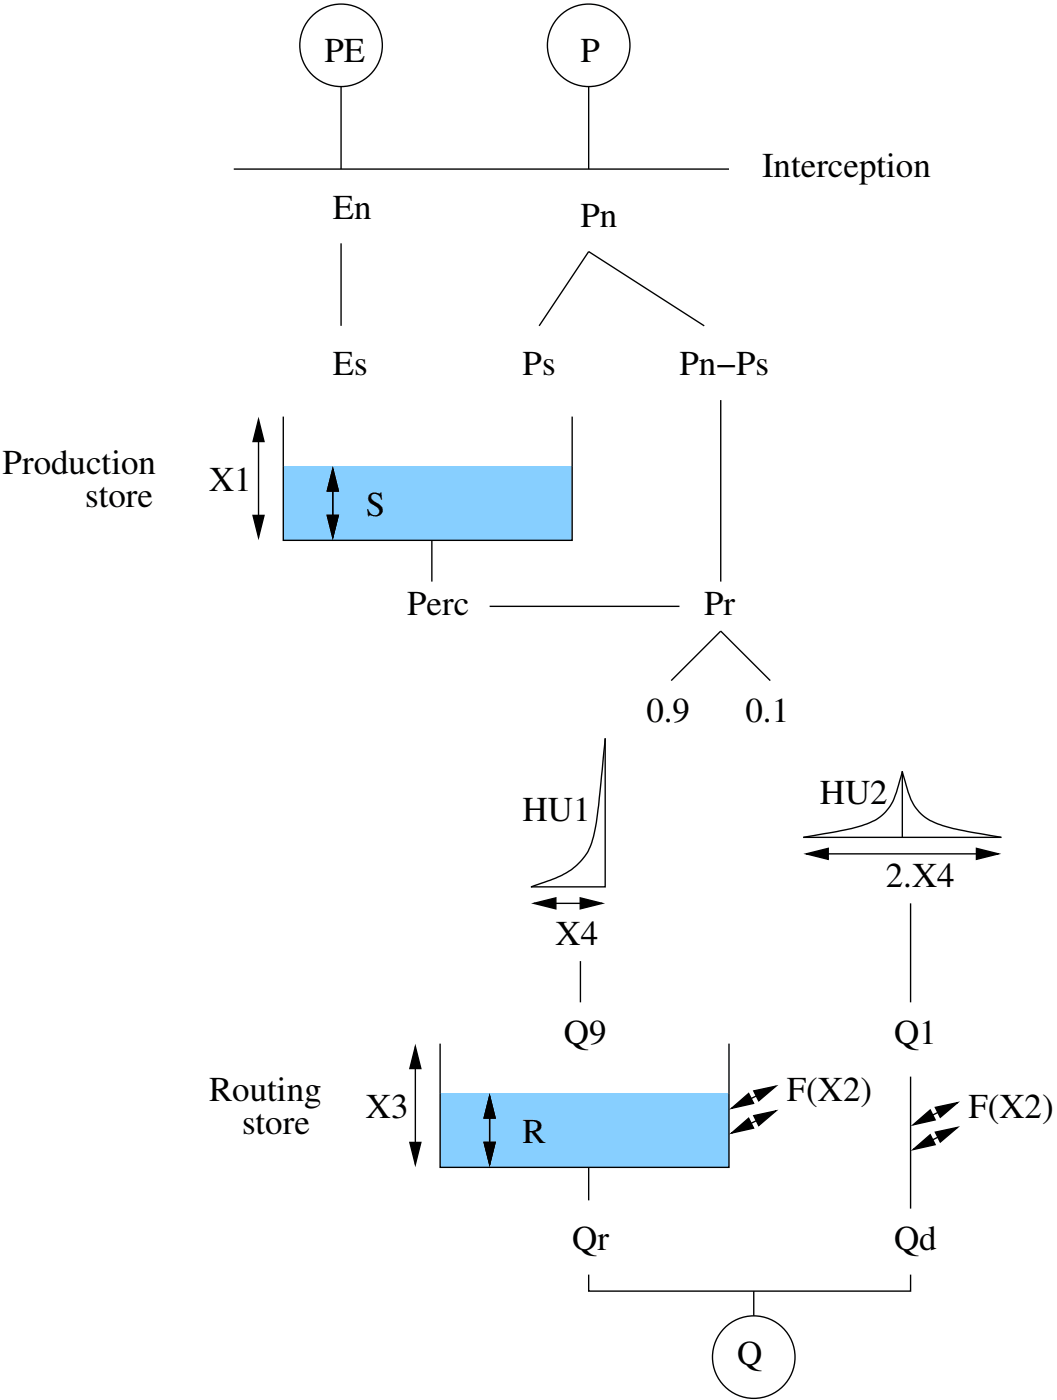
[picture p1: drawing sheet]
<svg xmlns="http://www.w3.org/2000/svg" width="128mm" height="170mm" viewBox="0 0 128 170" stroke-linecap="round" stroke-linejoin="round" font-family="sans-serif">
<g fill="none" stroke="#000" stroke-width=".17">
<path d="M41.3 10.5v10M71.3 10.5v10M28.3 20.5h60M41.3 29.5v10M65.3 39.5l6-9 14 9M87.3 48.5v22M52.3 65.5v5M59.3 73.5h23M81.3 82.5l6-6 6 6M70.3 116.5v5M88.3 126.5v6"/>
<circle cx="41.3" cy="5.5" r="5"/>
<circle cx="71.3" cy="5.5" r="5"/>
<circle cx="91.3" cy="164.5" r="5"/>
</g>
<path d="M53.3 132.5h35v9h-35z" fill-rule="evenodd" fill="#87cfff"/>
<g fill="none" stroke="#000" stroke-width=".17">
<path d="M69.3 50.5v6M49.7 138.5h1.3l-.7 2.6zM50.3 126.8l.7 2.7h-1.3zM50.3 126.5v15M53.3 126.5v15h35v-9M58.7 138.5h1.3l-.7 2.6zM59.3 132.8l.7 2.7h-1.3zM59.3 132.5v9M88.6 137.3l2.1-1.8 .6 1.2zM88.6 134.3l2.1-1.8 .6 1.2zM91.3 135.2l2.7-.6-2.1 1.8zM91.3 132.2l2.7-.6-2.1 1.8z"/>
<path d="M94.3 134.5l-6 3M94.3 131.5l-6 3M110.3 130.5v16M110.6 136.3l2.1-1.8 .6 1.2zM110.6 139.3l2.1-1.8 .6 1.2zM113.3 134.2l2.7-.6-2.1 1.8zM113.3 137.2l2.7-.6-2.1 1.8zM116.3 133.5l-6 3M116.3 136.5l-6 3M71.3 154.5v2h39v-2M71.3 141.5v4M91.3 156.5v3"/>
</g>
<path d="M49.7 138.5h1.3l-.7 2.6zM50.3 126.8l.7 2.7h-1.3zM58.7 138.5h1.3l-.7 2.6zM59.3 132.8l.7 2.7h-1.3zM88.6 137.3l2.1-1.8 .6 1.2zM88.6 134.3l2.1-1.8 .6 1.2zM91.3 135.2l2.7-.6-2.1 1.8zM91.3 132.2l2.7-.6-2.1 1.8zM110.6 136.3l2.1-1.8 .6 1.2zM110.6 139.3l2.1-1.8 .6 1.2zM113.3 134.2l2.7-.6-2.1 1.8zM113.3 137.2l2.7-.6-2.1 1.8z" fill="#000"/>
<path d="M34.3 56.5h35v9h-35z" fill-rule="evenodd" fill="#87cfff"/>
<g fill="none" stroke="#000" stroke-width=".17">
<path d="M31.3 50.8l.7 2.7h-1.3zM31.3 50.5v15M34.3 50.5v15h35v-9M40.3 56.8l.7 2.7h-1.3zM40.3 56.5v9M30.7 62.5h1.3l-.7 2.6zM39.7 62.5h1.3l-.7 2.6zM73.3 89.5v18h-9a17.7 17.7 0 0 0 5-2.2 6.8 6.8 0 0 0 2.8-4.7 170.5 170.5 0 0 0 1.2-11.1zM109.3 93.5v8M64.3 109.5h9M64.7 109.5l2.6-.7v1.4zM70.3 108.8l2.7 .7-2.7 .7z"/>
<path d="M97.3 101.5h.2a50 50 0 0 0 7.5-1.6 5.6 5.6 0 0 0 3.7-4.3l.6-2.1 .5 1.7a6.2 6.2 0 0 0 2.5 4 15.4 15.4 0 0 0 5.4 1.7l3.6 .6zM97.3 103.5h24M97.7 103.5l2.6-.7v1.4zM110.3 109.5v12M118.3 102.8l2.7 .7-2.7 .7z"/>
</g>
<path d="M31.3 50.8l.7 2.7h-1.3zM40.3 56.8l.7 2.7h-1.3zM30.7 62.5h1.3l-.7 2.6zM39.7 62.5h1.3l-.7 2.6zM64.7 109.5l2.6-.7v1.4zM70.3 108.8l2.7 .7-2.7 .7zM97.7 103.5l2.6-.7v1.4zM118.3 102.8l2.7 .7-2.7 .7z" fill="#000"/>
<g font-size="4.2">
<text x="39.3" y="7.5">PE</text>
<text x="70.3" y="7.5">P</text>
<text x="92.3" y="21.5">Interception</text>
<text x="40.3" y="26.5">En</text>
<text x="70.3" y="27.5">Pn</text>
<text x="40.3" y="45.5">Es</text>
<text x="63.3" y="45.5">Ps</text>
<text x="82.3" y="45.5">Pn−Ps</text>
<text x=".3" y="57.5">Production</text>
<text x="25.3" y="59.5">X1</text>
<text x="10.3" y="61.5">store</text>
<text x="44.3" y="62.5">S</text>
<text x="49.3" y="74.5">Perc</text>
<text x="85.3" y="74.5">Pr</text>
<text x="78.3" y="87.5">0.9</text>
<text x="90.3" y="87.5">0.1</text>
<text x="63.3" y="99.5">HU1</text>
<text x="99.3" y="97.5">HU2</text>
<text x="107.3" y="107.5">2.X4</text>
<text x="67.3" y="114.5">X4</text>
<text x="68.3" y="126.5">Q9</text>
<text x="108.3" y="126.5">Q1</text>
<text x="25.3" y="133.5">Routing</text>
<text x="29.3" y="137.5">store</text>
<text x="44.3" y="135.5">X3</text>
<text x="95.3" y="133.5">F(X2)</text>
<text x="117.3" y="135.5">F(X2)</text>
<text x="63.3" y="138.5">R</text>
<text x="69.3" y="151.5">Qr</text>
<text x="108.3" y="151.5">Qd</text>
<text x="89.3" y="165.5">Q</text>
</g>
</svg>
